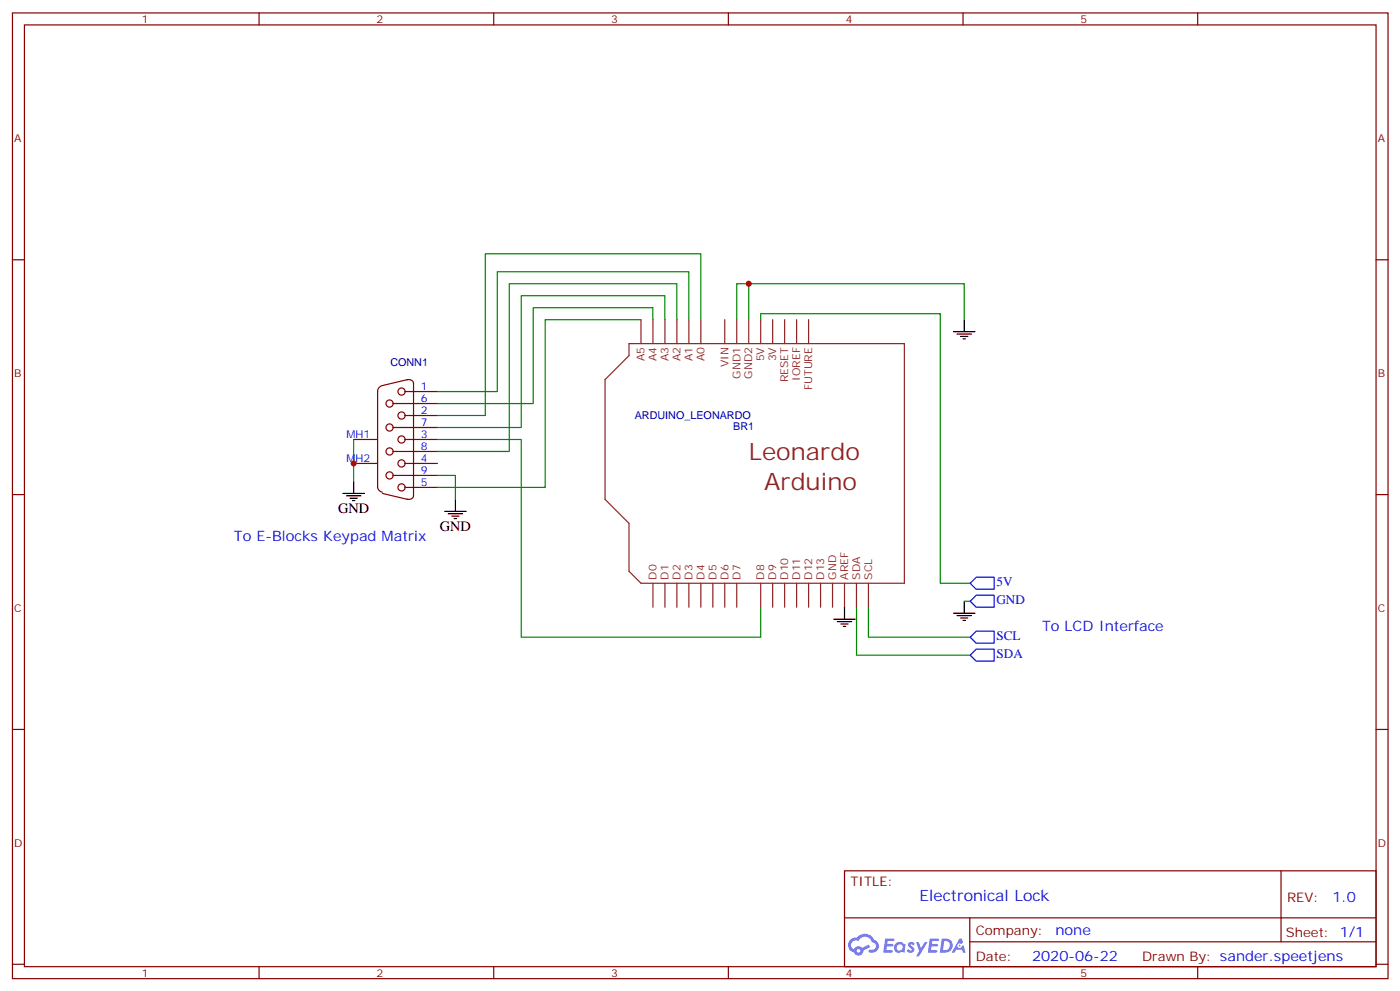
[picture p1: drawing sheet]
<svg xmlns="http://www.w3.org/2000/svg" width="413mm" height="292mm" viewBox="0 0 413 292" stroke-linecap="round" stroke-linejoin="round" font-family="sans-serif">
<g fill="none" stroke="#870000" stroke-width=".35">
<path d="M3.7 3.8h405.3v284.3h-405.3zM7.2 7.3h398.3v277.3h-398.3zM76.3 3.8v3.5M145.5 3.8v3.5M214.6 3.8v3.5M283.8 3.8v3.5M352.9 3.8v3.5M3.7 76.5h3.5M405.5 76.5h3.5M3.7 145.6h3.5M405.5 145.6h3.5M3.7 214.8h3.5"/>
<path d="M405.5 214.8h3.5M248.8 256.4h156.7v28.2h-156.7zM377.5 256.4v20.9M248.9 270.2h156.5M285.8 277.3h119.6M285.8 270.2v14.2M3.7 283.9h3.5M76.3 284.6v3.5M145.5 284.6v3.5M214.6 284.6v3.5M283.8 284.6v3.5M352.9 284.6v3.5"/>
<path d="M405.5 283.9h3.5"/>
</g>
<g fill="#5487ff">
<path d="M267.8 277.6a1.22 1.22 0 0 1 1.8 .2l-.4 .6a.47 .47 0 0 0-.4-.4 .47 .47 0 0 0-.5 .2l.2 .2a1.14 1.14 0 0 1 .8 1.8 1.14 1.14 0 0 1-2 0l-.2-.2 .5-.6 .7 .5a.29 .29 0 0 0 .4-.3 .29 .29 0 0 0-.3-.3 1.04 1.04 0 0 1-.6-1.7z"/>
<path d="M260.8 276.3h2.4l.3 .2-.1 .5-1.8 .1-.2 .8h1.6l.3 .4-.4 .4h-1.6l-.1 1.1h1.7l.2 .3-.2 .3-2.7 .1z"/>
<path d="M274 276.3h2.3l.4 .2-.2 .5-1.8 .1-.1 .8h1.5l.3 .4-.3 .4h-1.6l-.2 1.1h1.7l.2 .3-.2 .3-2.6 .1z"/>
<path d="M282.7 276.3h.7l.4 1.3-.6 .3a.69 .69 0 0 0-1.1 .3 .69 .69 0 0 0 .5 .9 .69 .69 0 0 0 .9-.6l.4-.2 .6 2.2h-.8l-.2-.9h-1.7l-.5 .9h-.9z"/>
<path d="M270 277.4h.7l.7 1.8 1.1-1.8h.8l-2.5 4.2h-.9l1-1.5z"/>
<path d="M277.5 276.3l-.6 4.2h1.4a2.11 2.11 0 0 0 2.4-2.1 2.11 2.11 0 0 0-2.5-2.1zM278.2 277.1a1.39 1.39 0 0 1 1.7 1.4 1.39 1.39 0 0 1-1.8 1.3h-.2z"/>
<path d="M263.8 277.9a1.54 1.54 0 0 0 0 2.2 1.54 1.54 0 0 0 2.1 .1l.6 .3 .3-2.3-.1-.3h-.5a1.49 1.49 0 0 0-2.4 0zM264.1 278.9a.95 .95 0 0 1 1.9 0 .95 .95 0 0 1-1.9 0z"/>
<path d="M250.6 276.7a2.18 2.18 0 0 0 1 3.7 1.44 1.44 0 0 0 1.7 .9 1.44 1.44 0 0 0 1.1-1.4l2-1.1-.4-.7-1.9 1a1.47 1.47 0 0 0-2.5 .4 1.39 1.39 0 0 1-.6-1.9 1.39 1.39 0 0 1 2-.5 2.12 2.12 0 0 1 2.1-1.3 2.12 2.12 0 0 1 1.9 1.7 1.14 1.14 0 0 1 1.1 1.4 1.14 1.14 0 0 1-1.6 .7 .43 .43 0 0 0-.6 .4 .43 .43 0 0 0 .4 .5 1.98 1.98 0 0 0 2.6-1.2 1.98 1.98 0 0 0-1.3-2.6 3.1 3.1 0 0 0-5.2-.6l-.9 .1zM252.4 280a.55 .55 0 0 1 1.1 0 .55 .55 0 0 1-1.1 0z"/>
<circle cx="282.8" cy="278.4" r=".26"/>
</g>
<g fill="none" stroke="#8c2424" stroke-width=".35">
<path d="M188.9 94.1v7.1M192.4 94.1v7.1M195.9 94.1v7.1M199.5 94.1v7.1M203 94.1v7.1M206.5 94.1v7.1M213.6 94.1v7.1M217.1 94.1v7.1M220.6 94.1v7.1M224.2 94.1v7.1M227.7 94.1v7.1M231.2 94.1v7.1"/>
<path d="M234.7 94.1v7.1M238.3 94.1v7.1M185.3 101.2h81.2v70.5h-77.6l-3.6-3.5v-14.1l-7-7.1v-35.2l7-7.1zM192.4 171.7v7.1M195.9 171.7v7.1M199.5 171.7v7.1M203 171.7v7.1M206.5 171.7v7.1M210 171.7v7.1M213.6 171.7v7.1M217.1 171.7v7.1M224.2 171.7v7.1"/>
<path d="M227.7 171.7v7.1M231.2 171.7v7.1M234.7 171.7v7.1M238.3 171.7v7.1M241.8 171.7v7.1M245.3 171.7v7.1M248.8 171.7v7.1M252.4 171.7v7.1M255.9 171.7v7.1"/>
</g>
<g fill="none" stroke="#870000" stroke-width=".35">
<path d="M115.9 118.8h13M119.4 115.3h2.4v30.7M119.9 111.8a1.4 1.4 0 0 1 1.9 1.1M120.1 111.8l-7.4 1.7a1.76 1.76 0 0 0-1.4 1.8v28.2l.6 1.1 .8 .3M121.8 112.8v2.5h7.1M104.2 129.4h7.1M104.2 136.5h7.1M115.9 125.9h13M115.9 132.9h13M115.9 140h13M119.4 122.3h9.5M119.4 129.4h9.5"/>
<path d="M119.4 136.5h9.5M112.7 145.3l7.4 1.7M119.4 143.5h9.5M121.8 145.9a1.32 1.32 0 0 1-1.9 1.1"/>
<circle cx="114.8" cy="118.8" r="1.06"/>
<circle cx="118.3" cy="115.3" r="1.06"/>
<circle cx="114.8" cy="125.9" r="1.06"/>
<circle cx="114.8" cy="132.9" r="1.06"/>
<circle cx="114.8" cy="140" r="1.06"/>
<circle cx="118.3" cy="122.3" r="1.06"/>
<circle cx="118.3" cy="136.5" r="1.06"/>
<circle cx="118.3" cy="129.4" r="1.06"/>
<circle cx="118.3" cy="143.5" r="1.06"/>
</g>
<g fill="none" stroke="#000" stroke-width=".35">
<path d="M281 97.6h6.3M282 98.4h4.2M283.1 99.1h2.1M283.8 99.8h.7M284.1 94.1v3.5M101 145.3h6.4M102.1 146h4.2M103.2 146.7h2.1M103.9 147.4h.7M104.2 141.7v3.6M131 150.6h6.4M132.1 151.3h4.2"/>
<path d="M133.1 152h2.2M133.8 152.7h.7M134.2 147v3.6M248.8 178.8v3.5M284.1 177v3.6M245.7 182.3h6.3M246.7 183h4.3M247.8 183.7h2.1M248.5 184.4h.7M281 180.6h6.3M282 181.3h4.2M283.1 182h2.1"/>
<path d="M283.8 182.7h.7"/>
</g>
<g fill="none" stroke="#008700" stroke-width=".35">
<path d="M188.9 94.1h-28.2v49.4h-31.8M192.4 94.1v-3.5h-35.3v28.2h-28.2M195.9 94.1v-7h-42.3v38.8h-24.7M199.5 94.1v-10.6h-49.4v49.4h-21.2M203 94.1v-14.1h-56.5v35.3h-17.6M206.5 94.1v-19.4h-63.5v47.6h-14.1M220.6 94.1v-10.6h63.5v10.6M220.6 83.5h-3.5v10.6M224.2 94.1v-1.7h52.9v79.3h8.8M104.2 129.4v12.3M128.9 140h5.3v7M128.9 129.4h24.7v58.2h70.6v-8.8"/>
<path d="M252.4 178.8v14.1h33.5M255.9 178.8v8.8h30M284.1 177h1.8"/>
</g>
<path d="M285.9 171.7l1.8-1.7h5.2v3.5h-5.2zM285.9 177l1.8-1.7h5.2v3.5h-5.2zM285.9 187.6l1.8-1.8h5.2v3.6h-5.2zM285.9 192.9l1.8-1.8h5.2v3.6h-5.2z" fill="none" stroke="#00f" stroke-width=".35"/>
<g fill="#c00">
<circle cx="220.6" cy="83.5" r=".88"/>
<circle cx="104.2" cy="136.5" r=".88"/>
</g>
<g font-size="7.1" fill="#8d2323">
<text x="220.6" y="135.4">Leonardo</text>
<text x="225.2" y="144.2">Arduino</text>
</g>
<text font-size="4.6" fill="#00f" x="270.9" y="265.4">Electronical Lock</text>
<g font-size="4.2">
<text x="99.6" y="150.9">GND</text>
<text x="129.6" y="156.2">GND</text>
</g>
<g font-size="4.2" fill="#00f">
<text x="68.9" y="159.4">To E-Blocks Keypad Matrix</text>
<text x="307.1" y="185.8">To LCD Interface</text>
<text x="392.6" y="265.7">1.0</text>
<text x="311" y="275.2">none</text>
<text x="304.1" y="283">2020-06-22</text>
</g>
<g font-size="3.9" fill="#00f">
<text x="293.7" y="172.4">5V</text>
<text x="293.6" y="177.7">GND</text>
<text x="293.7" y="188.3">SCL</text>
<text x="293.7" y="193.6">SDA</text>
</g>
<g font-size="3.9" fill="#800">
<text x="250.6" y="261">TITLE:</text>
<text x="379.2" y="265.7">REV:</text>
<text x="287.5" y="275.2">Company:</text>
<text x="378.9" y="275.8">Sheet: 1/1</text>
<text x="287.5" y="282.9">Date:</text>
<text x="336.6" y="282.9">Drawn By: sander.speetjens</text>
</g>
<g font-size="3.2" fill="#800">
<text x="41.8" y="6.8">1</text>
<text x="110.9" y="6.8">2</text>
<text x="180.1" y="6.8">3</text>
<text x="249.2" y="6.8">4</text>
<text x="318.3" y="6.8">5</text>
<text x="4.2" y="41.9">A</text>
<text x="406" y="41.9">A</text>
<text x="4.2" y="111.1">B</text>
<text x="406" y="111.1">B</text>
<text x="4.2" y="180.2">C</text>
<text x="406" y="180.2">C</text>
<text x="4.2" y="249.3">D</text>
<text x="406" y="249.3">D</text>
<text x="41.8" y="287.6">1</text>
<text x="110.9" y="287.6">2</text>
<text x="180.1" y="287.6">3</text>
<text x="249.2" y="287.6">4</text>
<text x="318.3" y="287.6">5</text>
</g>
<g font-size="3.2" fill="#000080">
<text x="115" y="107.8">CONN1</text>
<text x="187.1" y="123.4">ARDUINO_LEONARDO</text>
<text x="216" y="126.5">BR1</text>
</g>
<g font-size="3.2" fill="#8d2323">
<text x="189.9" y="106.4" transform="rotate(-90 189.9 106.4)">A5</text>
<text x="193.5" y="106.4" transform="rotate(-90 193.5 106.4)">A4</text>
<text x="197" y="106.4" transform="rotate(-90 197 106.4)">A3</text>
<text x="200.5" y="106.4" transform="rotate(-90 200.5 106.4)">A2</text>
<text x="204" y="106.4" transform="rotate(-90 204 106.4)">A1</text>
<text x="207.6" y="106.4" transform="rotate(-90 207.6 106.4)">A0</text>
<text x="225.2" y="106.4" transform="rotate(-90 225.2 106.4)">5V</text>
<text x="228.7" y="106.4" transform="rotate(-90 228.7 106.4)">3V</text>
<text x="214.6" y="108.1" transform="rotate(-90 214.6 108.1)">VIN</text>
<text x="218.2" y="111.5" transform="rotate(-90 218.2 111.5)">GND1</text>
<text x="221.7" y="111.5" transform="rotate(-90 221.7 111.5)">GND2</text>
<text x="232.3" y="112.6" transform="rotate(-90 232.3 112.6)">RESET</text>
<text x="235.8" y="112.1" transform="rotate(-90 235.8 112.1)">IOREF</text>
<text x="239.3" y="114.9" transform="rotate(-90 239.3 114.9)">FUTURE</text>
<text x="193.5" y="170.7" transform="rotate(-90 193.5 170.7)">D0</text>
<text x="197" y="170.7" transform="rotate(-90 197 170.7)">D1</text>
<text x="200.5" y="170.7" transform="rotate(-90 200.5 170.7)">D2</text>
<text x="204" y="170.7" transform="rotate(-90 204 170.7)">D3</text>
<text x="207.6" y="170.7" transform="rotate(-90 207.6 170.7)">D4</text>
<text x="211.1" y="170.7" transform="rotate(-90 211.1 170.7)">D5</text>
<text x="214.6" y="170.7" transform="rotate(-90 214.6 170.7)">D6</text>
<text x="218.2" y="170.7" transform="rotate(-90 218.2 170.7)">D7</text>
<text x="225.2" y="170.7" transform="rotate(-90 225.2 170.7)">D8</text>
<text x="228.7" y="170.7" transform="rotate(-90 228.7 170.7)">D9</text>
<text x="232.3" y="170.7" transform="rotate(-90 232.3 170.7)">D10</text>
<text x="235.8" y="170.7" transform="rotate(-90 235.8 170.7)">D11</text>
<text x="239.3" y="170.7" transform="rotate(-90 239.3 170.7)">D12</text>
<text x="242.9" y="170.7" transform="rotate(-90 242.9 170.7)">D13</text>
<text x="246.4" y="170.7" transform="rotate(-90 246.4 170.7)">GND</text>
<text x="249.9" y="170.7" transform="rotate(-90 249.9 170.7)">AREF</text>
<text x="253.4" y="170.7" transform="rotate(-90 253.4 170.7)">SDA</text>
<text x="257" y="170.7" transform="rotate(-90 257 170.7)">SCL</text>
</g>
<g font-size="3.2" fill="#00f">
<text x="124" y="114.9">1</text>
<text x="124" y="118.5">6</text>
<text x="124" y="122">2</text>
<text x="124" y="125.5">7</text>
<text x="102.1" y="129">MH1</text>
<text x="124" y="129">3</text>
<text x="102.1" y="136.1">MH2</text>
<text x="124" y="136.1">4</text>
<text x="124" y="132.6">8</text>
<text x="124" y="143.2">5</text>
<text x="124" y="139.6">9</text>
</g>
</svg>
